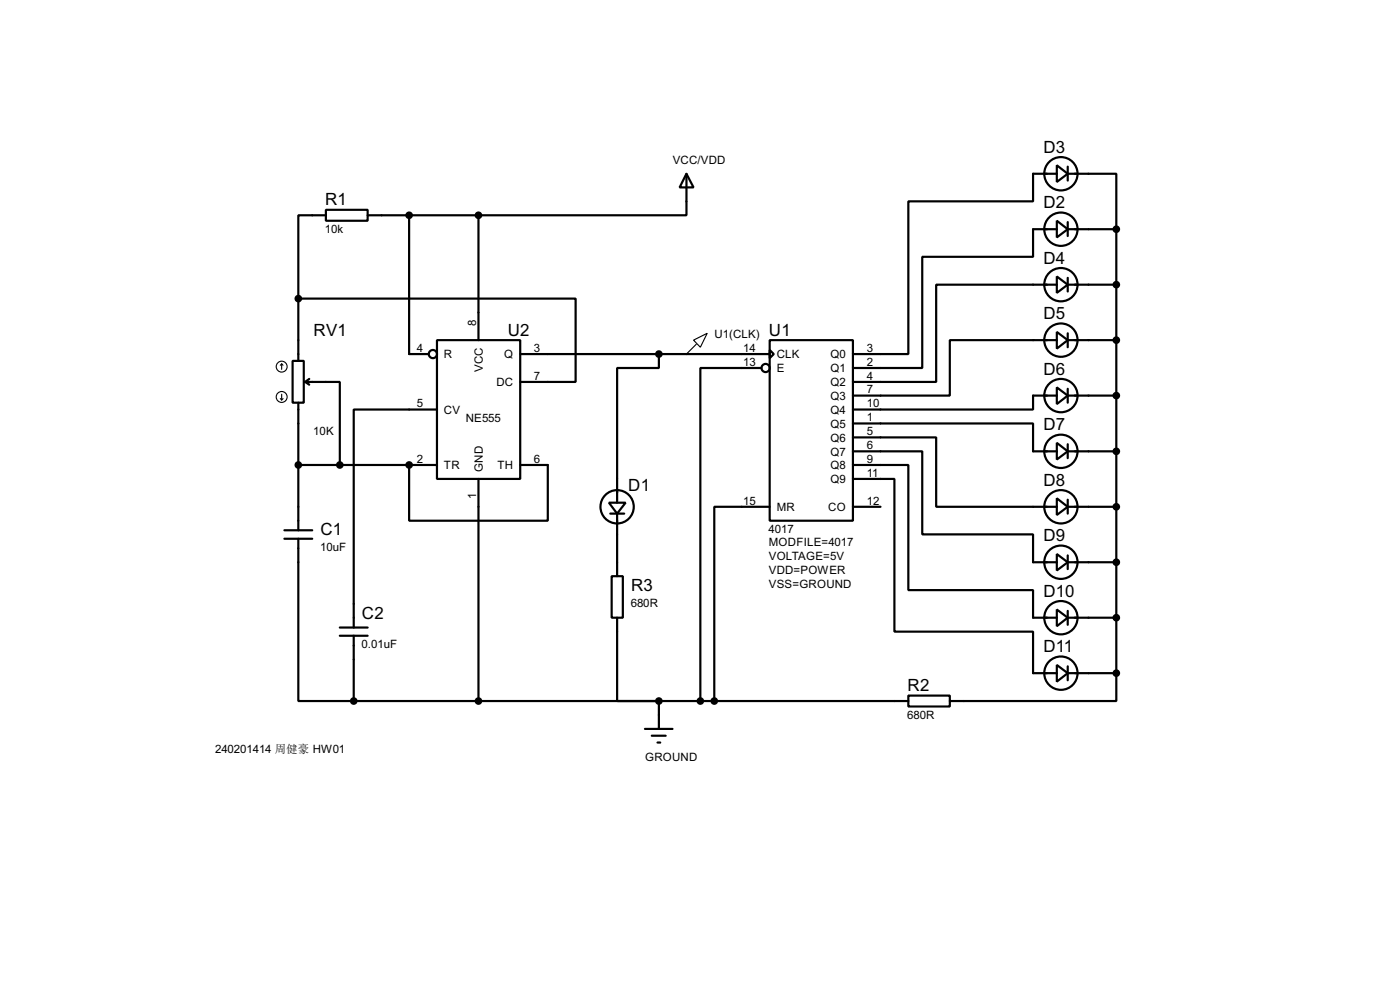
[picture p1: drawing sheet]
<svg xmlns="http://www.w3.org/2000/svg" width="256mm" height="180mm" viewBox="0 0 256 180" stroke-linecap="round" stroke-linejoin="round" font-family="sans-serif">
<g fill="none" stroke="#000" stroke-width=".4">
<path d="M59.7 38.4h7.7v2h-7.7zM59.7 39.4h-5v15.3M67.4 39.4h20.3M75 39.4v25.4h3.5M87.7 39.4v22.9M125.8 31.8l1.3 2.5h-2.6zM125.8 31.8v7.6h-38.1M193.6 30.3l2 1.5-2 1.5zM193.6 31.8h-4.3v5.1h-22.9v27.9h-10.1M195.6 31.8h8.9v10.2M195.6 30.5v2.6M54.7 54.7h50.8v15.2h-10.2"/>
<path d="M54.7 54.7v11.4M193.6 40.4l2 1.6-2 1.5zM193.6 50.6l2 1.5-2 1.5zM193.6 42h-4.3v5h-20.3v20.4h-12.7M193.6 52.1h-22.1v17.8h-15.2M195.6 52.1h8.9M195.6 42h8.9M195.6 40.7v2.5M195.6 50.9v2.5M204.5 42v81.2M53.6 66.1h2.1v7.6h-2.1zM54.7 73.7v23.4"/>
<path d="M55.9 69.9h6.4v15.2M55.9 69.9l.8 .5M56.7 69.4l-.8 .5M80.1 62.3h15.2v25.4h-15.2zM80.1 75h-15.3v39.9M95.3 64.8h45.7M120.7 64.8v2.6h-7.6v24.6M139.5 67.4h-11.2v60.9M141 62.3h15.3v33h-15.3zM141 64.1l.8 .7-.8 .8zM156.3 77.5h33v5.1h4.3M193.6 60.8l2 1.5-2 1.5z"/>
<path d="M193.6 70.9l2 1.5-2 1.6zM193.6 62.3h-19.6v10.1h-17.7M193.6 72.4h-4.3v2.6h-33M195.6 72.4h8.9M195.6 62.3h8.9M195.6 61v2.6M195.6 71.2v2.5M52.1 98.6h5.1M52.1 97.1h5.1M54.7 98.6v29.7h10.1M54.7 85.1h25.4M75 85.1v10.2h25.4v-10.2h-5.1"/>
<path d="M87.7 87.7v40.6M111.6 92h3l-1.5 2zM111.8 94h2.6M113.1 94v11.5M141 92.8h-10.1v35.5M156.3 80.1h15.2v12.7h22.1M156.3 82.6h12.7v15.2h20.3v5.1h4.3M156.3 85.1h10.1v22.9h22.9v5.1h4.3M156.3 87.7h7.6v27.9h25.4v7.6h4.3M156.3 92.8h5M193.6 81.1l2 1.5-2 1.5zM193.6 91.2l2 1.6-2 1.5z"/>
<path d="M195.6 92.8h8.9M195.6 82.6h8.9M195.6 81.3v2.6M195.6 91.5v2.5M62.3 116.4h5.1M62.3 114.9h5.1M64.8 116.4v11.9M112.1 105.5h2v7.6h-2zM113.1 113.1v15.2h7.6v5.1M193.6 101.4l2 1.5-2 1.5zM193.6 111.6l2 1.5-2 1.5zM195.6 113.1h8.9"/>
<path d="M195.6 102.9h8.9M195.6 101.7v2.5M195.6 111.8v2.6M64.8 128.3h101.6M118.2 133.4h5M119.4 134.7h2.6M120.5 135.9h.5M166.4 127.3h7.6v2h-7.6zM193.6 121.7l2 1.5-2 1.6zM195.6 123.2h8.9M195.6 122v2.5M204.5 123.2v5.1h-30.5"/>
<circle cx="194.3" cy="31.8" r="3.1"/>
<circle cx="194.3" cy="42" r="3.1"/>
<circle cx="194.3" cy="52.1" r="3.1"/>
<circle cx="79.3" cy="64.8" r=".75"/>
<circle cx="140.2" cy="67.4" r=".75"/>
<circle cx="194.3" cy="62.3" r="3.1"/>
<circle cx="194.3" cy="72.4" r="3.1"/>
<circle cx="113" cy="92.8" r="3.1"/>
<circle cx="194.3" cy="82.6" r="3.1"/>
<circle cx="194.3" cy="92.8" r="3.1"/>
<circle cx="194.3" cy="113.1" r="3.1"/>
<circle cx="194.3" cy="102.9" r="3.1"/>
<circle cx="194.3" cy="123.2" r="3.1"/>
</g>
<circle cx="75" cy="85.1" r=".2" fill="#000"/>
<g fill="none" stroke="#000" stroke-width=".2">
<path d="M51.4 73l.2 .2M51.6 66.6l-.2 .3M51.6 66.6l.3 .3M51.6 66.6v1M51.6 72.2v1M51.9 73l-.3 .2M127.1 62.3l2.5-1.3-1.3 2.6zM127.6 63l-1.8 1.8"/>
<circle cx="51.6" cy="67.1" r="1"/>
<circle cx="51.6" cy="72.7" r="1"/>
</g>
<g fill="#000" stroke="#000" stroke-width=".4">
<circle cx="74.9" cy="39.4" r=".5"/>
<circle cx="87.6" cy="39.4" r=".5"/>
<circle cx="54.6" cy="54.7" r=".5"/>
<circle cx="204.5" cy="52.1" r=".5"/>
<circle cx="204.5" cy="42" r=".5"/>
<circle cx="120.7" cy="64.8" r=".5"/>
<circle cx="204.5" cy="62.3" r=".5"/>
<circle cx="204.5" cy="72.4" r=".5"/>
<circle cx="54.6" cy="85.1" r=".5"/>
<circle cx="62.2" cy="85.1" r=".5"/>
<circle cx="74.9" cy="85.1" r=".5"/>
<circle cx="204.5" cy="82.6" r=".5"/>
<circle cx="204.5" cy="92.8" r=".5"/>
<circle cx="204.5" cy="113.1" r=".5"/>
<circle cx="204.5" cy="102.9" r=".5"/>
<circle cx="64.8" cy="128.3" r=".5"/>
<circle cx="87.6" cy="128.3" r=".5"/>
<circle cx="120.7" cy="128.3" r=".5"/>
<circle cx="128.3" cy="128.3" r=".5"/>
<circle cx="130.8" cy="128.3" r=".5"/>
<circle cx="204.5" cy="123.2" r=".5"/>
</g>
<g font-size="3.5">
<text x="191.2" y="27.9">D3</text>
<text x="59.6" y="37.6">R1</text>
<text x="191.2" y="38.1">D2</text>
<text x="191.2" y="48.3">D4</text>
<text x="191.2" y="58.4">D5</text>
<text x="57.5" y="61.4">RV1</text>
<text x="93" y="61.4">U2</text>
<text x="140.9" y="61.4">U1</text>
<text x="191.2" y="68.6">D6</text>
<text x="191.2" y="78.8">D7</text>
<text x="115.1" y="89.9">D1</text>
<text x="191.2" y="88.9">D8</text>
<text x="58.7" y="98">C1</text>
<text x="191.2" y="99.1">D9</text>
<text x="66.3" y="113.2">C2</text>
<text x="115.6" y="108.2">R3</text>
<text x="191.2" y="109.2">D10</text>
<text x="191.2" y="119.4">D11</text>
<text x="166.3" y="126.5">R2</text>
</g>
<g font-size="2.4">
<text x="123.2" y="30">VCC/VDD</text>
<text x="59.5" y="42.6">10k</text>
<text x="87.3" y="59.7" transform="rotate(-90 87.3 59.7)">8</text>
<text x="76.4" y="64.4">4</text>
<text x="81.3" y="65.6">R</text>
<text x="92.3" y="65.6">Q</text>
<text x="97.8" y="64.4">3</text>
<text x="130.9" y="61.8">U1(CLK)</text>
<text x="136.2" y="64.4">14</text>
<text x="142.3" y="65.6">CLK</text>
<text x="152.1" y="65.6">Q0</text>
<text x="158.8" y="64.4">3</text>
<text x="88.5" y="68.1" transform="rotate(-90 88.5 68.1)">VCC</text>
<text x="90.9" y="70.7">DC</text>
<text x="97.8" y="69.5">7</text>
<text x="136.2" y="67">13</text>
<text x="142.3" y="68.1">E</text>
<text x="152.1" y="68.1">Q1</text>
<text x="152.1" y="70.7">Q2</text>
<text x="158.8" y="67">2</text>
<text x="158.8" y="69.5">4</text>
<text x="158.8" y="72">7</text>
<text x="76.4" y="74.6">5</text>
<text x="81.3" y="75.8">CV</text>
<text x="85.3" y="77.2">NE555</text>
<text x="152.1" y="73.2">Q3</text>
<text x="152.1" y="75.8">Q4</text>
<text x="158.8" y="74.6">10</text>
<text x="158.8" y="77.1">1</text>
<text x="57.4" y="79.7">10K</text>
<text x="152.1" y="78.3">Q5</text>
<text x="152.1" y="80.8">Q6</text>
<text x="152.1" y="83.4">Q7</text>
<text x="158.8" y="79.7">5</text>
<text x="158.8" y="82.2">6</text>
<text x="76.4" y="84.7">2</text>
<text x="81.3" y="85.9">TR</text>
<text x="88.5" y="86.4" transform="rotate(-90 88.5 86.4)">GND</text>
<text x="91.1" y="85.9">TH</text>
<text x="97.8" y="84.7">6</text>
<text x="152.1" y="85.9">Q8</text>
<text x="152.1" y="88.5">Q9</text>
<text x="158.8" y="84.7">9</text>
<text x="158.8" y="87.3">11</text>
<text x="87.3" y="91.4" transform="rotate(-90 87.3 91.4)">1</text>
<text x="136.2" y="92.4">15</text>
<text x="142.3" y="93.6">MR</text>
<text x="151.7" y="93.6">CO</text>
<text x="158.8" y="92.4">12</text>
<text x="58.7" y="100.9">10uF</text>
<text x="140.8" y="97.5">4017</text>
<text x="140.8" y="100">MODFILE=4017</text>
<text x="140.8" y="102.6">VOLTAGE=5V</text>
<text x="140.8" y="105.1">VDD=POWER</text>
<text x="140.8" y="107.7">VSS=GROUND</text>
<text x="115.6" y="111.1">680R</text>
<text x="66.3" y="118.7">0.01uF</text>
<text x="166.2" y="131.5">680R</text>
<text x="39.4" y="137.9">240201414 周健豪 HW01</text>
<text x="118.2" y="139.3">GROUND</text>
</g>
</svg>
